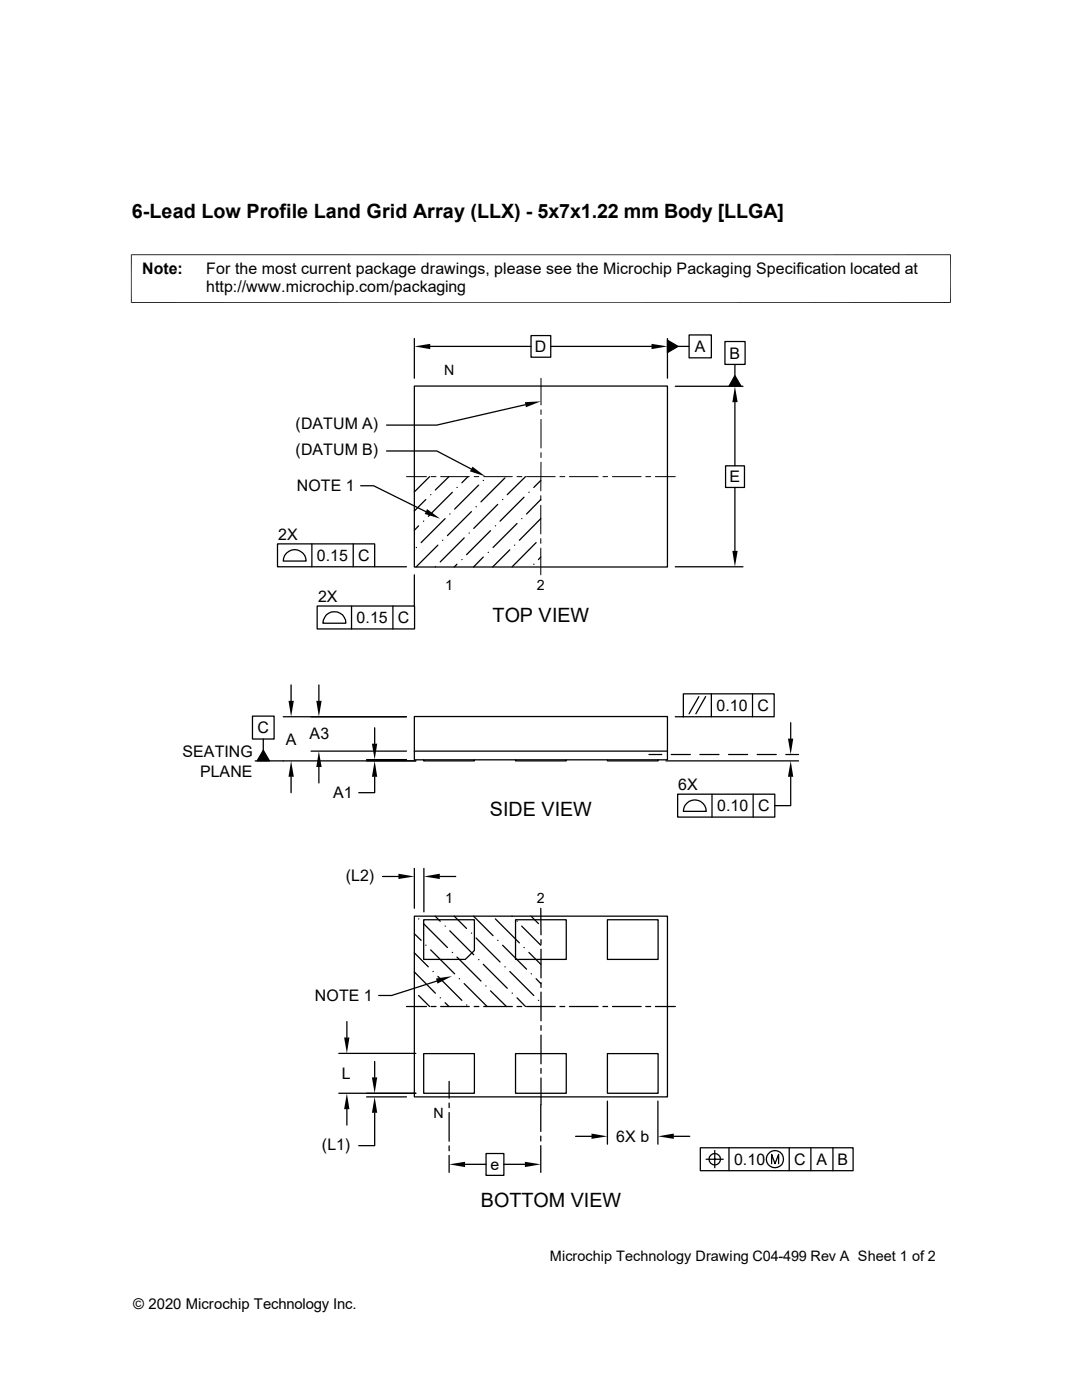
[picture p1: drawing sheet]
<svg xmlns="http://www.w3.org/2000/svg" width="216mm" height="279mm" viewBox="0 0 216 279" stroke-linecap="round" stroke-linejoin="round" font-family="sans-serif">
<g fill="none" stroke="#000" stroke-width=".25">
<path d="M82.7 77h50.5v36.2h-50.5zM82.7 67.6v7.9M85.9 69.1h20.1M106 67h3.9v4.3h-3.9zM109.9 69.1h20.1M133.2 67.9l2.1 1.2-2.1 1.3zM133.2 67.6v7.9M134.7 77.1h13.6M135.3 69.1h2.2M137.5 66.8h4.4v4.6h-4.4zM144.7 68.2h4v4.5h-4zM146.6 75l1.3 2.1h-2.4z"/>
<path d="M146.6 72.7v2.3M72 96.9h2.5l10.5 5.2M77.1 90h10.1l6.8 3.6M85 99.7l-2.3 2.3M85.7 95.1l-3 3.1M85.9 98.7h.1M89.6 95.1l-2.7 2.7M90.3 98.3l-4.8 4.7M91.2 97.3h.1M93.4 95.1l-1.2 1.3M95.5 96.8l-4.8 4.8M96.4 95.9h.1"/>
<path d="M100.3 99.7h.1M100.8 95.4l-4.8 4.8M104.6 99.2l-4.8 4.8M104.8 80.8l-17.6 4h-10.1M104.9 95.1l-3.7 3.6M105.5 98.3h.1M107.9 95.9l-1.4 1.4M107.9 99.7l-2.8 2.9M144.8 93h3.7v4.3h-3.7zM146.6 80.3v12.7M146.6 97.3v12.6M55.4 108.5h19.4v4.6h-19.4z"/>
<path d="M57.2 110.4a2.28 2.28 0 0 1 2.5-.5 2.28 2.28 0 0 1 1.4 2.1h-4.6l.3-1.2zM62.2 108.5v4.6M70.5 108.5v4.6M74.8 113.1h6.3M82.7 114.7v6.2M83.1 109.3h.1M83.5 104.9l-.8 .9M84.5 104h.1M86.9 113.1h.1M87.4 108.8l-4.4 4.4M88.3 107.8h.1M88.8 103.5l-4.8 4.8"/>
<path d="M89.7 102.6h.1M91.2 112.6l-.6 .6M92.2 111.7h.1M92.6 107.4l-4.8 4.7M93.6 106.4h.1M94.1 102.1l-4.8 4.8M95 101.1h.1M96.4 111.2l-1.9 2M97.4 110.2h.1M97.9 105.9l-4.8 4.8M98.8 104.9h.1M99.3 100.7l-4.8 4.8"/>
<path d="M101.7 109.7l-3.4 3.5M102.7 108.8h.1M103.2 104.5l-4.8 4.8M104.1 103.5h.1M106.5 112.6h.1M107 108.3l-4.8 4.8M107.9 103.5l-4.3 4.3M107.9 111.2l-.5 .5M134.7 113.1h13.6M58.1 136.7v3.2M63.3 120.9h19.4v4.6h-19.4zM63.6 136.7v3.2"/>
<path d="M65.1 122.7a2.28 2.28 0 0 1 2.5-.5 2.28 2.28 0 0 1 1.4 2.2h-4.6l.1-.6zM70.1 120.9v4.6M78.4 120.9v4.6M139.4 139l-1.9 3.5M140.8 139l-1.9 3.5M141.9 138.5v4.5M150.2 138.5v4.5M50.4 142.9h4.3v4.6h-4.3zM50.9 151.8h32.1M52.5 149.7l1.3 2.1h-2.5zM52.5 147.5v2.2M56.5 143h24.6"/>
<path d="M58.1 155v3.2M62.1 149.9h19M63.6 153.1v3.2M73.2 151.6h7.9M74.8 155v3.2h-3.2M74.8 145.2v3.2M82.7 143h50.5v8.6h-50.5zM82.7 149.9h50.5M84.5 151.6v.2h10.2v-.2M102.9 151.6v.2h10.1v-.2M121.2 151.6v.2h10.1v-.2M129.5 150.6h2.5"/>
<path d="M132.9 151.8h26.4M133.9 150.6h3.9M134.7 143h19.8v-4.5h-18.1v4.5M135.2 158.5h19.4v4.6h-19.4zM139.7 150.6h3.8M142.1 158.5v4.6M145.4 150.6h3.8M150.3 158.5v4.6M151.1 150.6h3.8M156.8 150.6h2.5M157.8 155v5.8h-3.2M157.8 144.2v3.2"/>
<path d="M76.3 174.9h3.2M82.7 173.3v8M84.6 173.3v8.7M87.8 174.9h3.1M137 160.3a2.28 2.28 0 0 1 2.5-.5 2.28 2.28 0 0 1 1.4 2.1h-4.5l.3-1.1zM82.7 182.8h50.5v36.1h-50.5zM82.7 194l4.2 4.2M82.7 190.2l2.8 2.8M82.7 186.4l1.3 1.3M83.5 198.7l2.2 2.2M83.5 183.4h.1M84.5 184.3l4.8 4.8"/>
<path d="M84.5 183.6h10.2v6.1l-1.9 1.8h-8.3zM85 188.6h.1M85.9 189.6l4.8 4.8M86.4 193.9h.1M86.8 182.8l1 1.1M87.2 195.8l-9.1 2.9h-2.5M87.4 194.9l4.8 4.7M87.8 199.1h.1M88.8 184.8h.1M89.7 185.8l4.8 4.7M90.3 190.1h.1M90.6 182.8l2.5 2.5"/>
<path d="M91.2 191l4.8 4.8M91.7 195.3h.1M92.6 196.3l4.6 4.6M94.1 186.2h.1M94.5 182.8l3.9 3.9M95 187.2l4.8 4.8M95.5 191.5h.1M96.4 192.4l4.8 4.8M96.9 196.8h.1M97.9 197.7l3.1 3.2M98.8 183.4l4.8 4.8M99.3 187.7h.1"/>
<path d="M100.3 188.6l4.8 4.8M100.8 193h.1M101.7 193.9l4.8 4.8M102.2 182.8v.1M102.2 198.2h.1M102.9 183.6h10.1v7.9h-10.1zM103.2 199.1l1.7 1.8M103.2 183.9h.1M104.1 184.8l3.8 3.8M104.6 189.1h.1M105.5 190.1l2.4 2.3M106 182.8l1.4 1.5"/>
<path d="M106 194.4h.1M107 195.3l.9 1M107.4 199.6h.1M107.9 181.3v5.3M107.9 187.5v1M107.9 189.4v5.8M107.9 196.1v1M107.9 198v5.7M121.2 183.6h10.1v7.9h-10.1zM67.6 210.2h15.4M67.6 218.2h15.4M69.2 203.9v3.2"/>
<path d="M73.2 218.9h7.9M74.8 211.8v3.2M81.1 200.9h4M84.5 210.3h10.2v7.9h-10.2zM86 200.9h1M87.9 200.9h5.7M88.8 200.1l.8 .8M89.6 215.8v3.4M93.1 200.6h.1M94.6 200.9h.9M96.5 200.9h5.7M102.9 210.3h10.1v7.9h-10.1z"/>
<path d="M103.2 200.9h.9M105.1 200.9h5.7M107.9 204.7v.9M107.9 206.6v5.7M107.9 213.2v1M107.9 215.1v5.4M111.7 200.9h1M113.6 200.9h5.7M120.3 200.9h.9M121.2 210.3h10.1v7.9h-10.1zM121.2 219.8v8.5M122.2 200.9h5.7"/>
<path d="M128.9 200.9h.9M130.8 200.9h3.9M131.3 219.8v8.5M69.2 221.4v3.1M74.8 222.1v6.5h-3.2M89.6 220.1v1M89.6 222v5.8M89.6 228.7v1M89.6 230.6v3.4M92.8 232.4h4.2M97 230.2h3.5v4.4h-3.5zM100.5 232.4h4.2"/>
<path d="M107.9 220.5v5.3M107.9 226.7v1M107.9 228.6v5.4M114.9 226.8h3.1M134.5 226.8h3.1M139.7 229.1h30.5v4.5h-30.5zM140.9 231.4h3.4M142.6 229.6v3.4M145.5 229.1v4.5M154 232.2v-1.8l.6 1.8 .8-1.8v1.8M157.5 229.1v4.5M161.8 229.1v4.5"/>
<path d="M166.2 229.1v4.5"/>
<circle cx="142.6" cy="231.4" r="1.14"/>
<circle cx="154.6" cy="231.3" r="1.71"/>
</g>
<g fill="#000">
<path d="M82.7 69.1l3.2-.5v1.1zM130 68.6l3.2 .5-3.2 .6zM133.2 67.9l2.1 1.2-2.1 1.3zM146.6 75l1.3 2.1h-2.4zM94.3 93.1l2.6 2-3.1-1zM104.7 80.3l3.2-.2-3 1.2zM146.6 77.1l.6 3.2h-1.1zM85.2 101.6l2.6 1.9-3-.9zM146.1 109.9h1.1l-.6 3.2zM57.6 139.9h1l-.5 3.1zM63.1 139.9h1.1l-.6 3.1zM52.5 149.7l1.3 2.1h-2.5z"/>
<path d="M58.1 151.8l.5 3.2h-1zM63.6 149.9l.6 3.2h-1.1zM74.2 148.4h1.1l-.5 3.2zM74.8 151.8l.5 3.2h-1.1zM157.2 147.4h1.1l-.5 3.2zM157.8 151.8l.5 3.2h-1.1zM79.5 174.4l3.2 .5-3.2 .5zM84.6 174.9l3.2-.5v1zM87 195.3l3.2-.5-2.9 1.5zM68.7 207.1h1l-.5 3.1zM74.2 215h1.1l-.5 3.2zM69.2 218.2l.5 3.2h-1z"/>
<path d="M74.8 218.9l.5 3.2h-1.1zM89.6 232.4l3.2-.5v1zM104.7 231.9l3.2 .5-3.2 .5zM118 226.2l3.2 .6-3.2 .5zM131.3 226.8l3.2-.6v1.1z"/>
</g>
<g fill="none" stroke="#000" stroke-width=".2">
<path d="M26.1 50.8h163.6M26.2 50.8v9.7M189.7 50.8v9.7M26.1 60.4h163.6M107.9 75.5v5.3M81.1 95.1h4M86 95.1h1M87.9 95.1h5.7M94.6 95.1h.9M96.5 95.1h5.7M103.2 95.1h.9M105.1 95.1h5.7"/>
<path d="M107.9 98.9v1M107.9 81.8v.9M107.9 83.7v5.7M107.9 90.3v1M107.9 92.2v5.8M111.7 95.1h1M113.6 95.1h5.7M120.3 95.1h.9M122.2 95.1h5.7M128.9 95.1h.9M130.8 95.1h3.9M107.9 100.8v5.8"/>
<path d="M107.9 107.5v1M107.9 109.4v5.3"/>
</g>
<g font-size="3.9">
<text x="26.3" y="43.5">6-Lead Low Profile Land Grid Array (LLX) - 5x7x1.22 mm Body [LLGA]</text>
<text x="98.3" y="124.1">TOP VIEW</text>
<text x="97.7" y="162.8">SIDE VIEW</text>
<text x="95.9" y="241">BOTTOM VIEW</text>
</g>
<g font-size="3.2">
<text x="28.4" y="54.6">Note:</text>
<text x="41.1" y="54.6">For the most current package drawings, please see the Microchip Packaging Specification located at</text>
<text x="41.1" y="58.3">http://www.microchip.com/packaging</text>
<text x="106.7" y="70.3">D</text>
<text x="138.6" y="70.3">A</text>
<text x="145.6" y="71.6">B</text>
<text x="59" y="85.6">(DATUM A)</text>
<text x="59" y="90.8">(DATUM B)</text>
<text x="59.2" y="98">NOTE 1</text>
<text x="145.5" y="96.3">E</text>
<text x="55.5" y="107.8">2X</text>
<text x="63.2" y="112">0.15</text>
<text x="71.5" y="112">C</text>
<text x="63.5" y="120.1">2X</text>
<text x="71.2" y="124.3">0.15</text>
<text x="79.4" y="124.4">C</text>
<text x="143" y="141.9">0.10</text>
<text x="151.2" y="141.9">C</text>
<text x="51.4" y="146.3">C</text>
<text x="57" y="148.6">A</text>
<text x="61.8" y="147.6">A3</text>
<text x="36.4" y="151.2">SEATING</text>
<text x="39.9" y="155">PLANE</text>
<text x="66.5" y="159.3">A1</text>
<text x="135.3" y="157.7">6X</text>
<text x="143.1" y="161.9">0.10</text>
<text x="151.3" y="161.9">C</text>
<text x="69" y="175.7">(L2)</text>
<text x="62.8" y="199.8">NOTE 1</text>
<text x="68.2" y="215.3">L</text>
<text x="123" y="227.9">6X b</text>
<text x="64.2" y="229.4">(L1)</text>
<text x="97.9" y="233.5">e</text>
<text x="146.5" y="232.5">0.10</text>
<text x="158.5" y="232.5">C</text>
<text x="162.9" y="232.5">A</text>
<text x="167.1" y="232.5">B</text>
</g>
<text font-size="3" x="26.6" y="261.3">© 2020 Microchip Technology Inc.</text>
<text font-size="2.9" x="109.7" y="251.6">Microchip Technology Drawing C04-499 Rev A Sheet 1 of 2</text>
<g font-size="2.8">
<text x="88.6" y="74.9">N</text>
<text x="88.8" y="117.8">1</text>
<text x="107.1" y="117.8">2</text>
<text x="88.8" y="180.2">1</text>
<text x="107.1" y="180.2">2</text>
<text x="86.5" y="223.1">N</text>
</g>
</svg>
